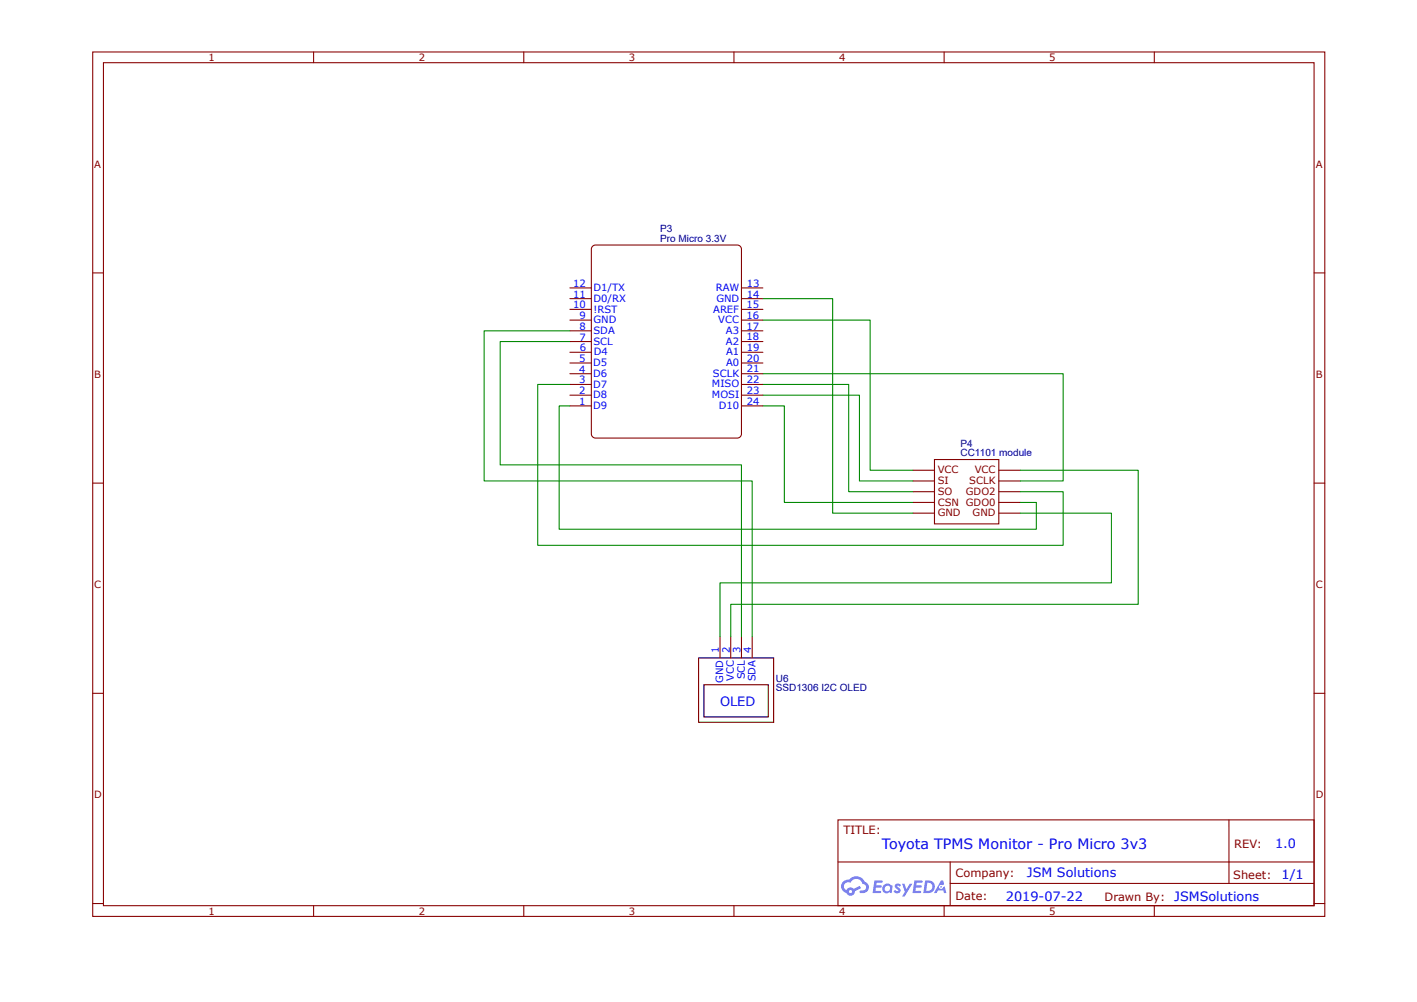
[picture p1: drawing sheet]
<svg xmlns="http://www.w3.org/2000/svg" width="297mm" height="210mm" viewBox="0 0 297 210" stroke-linecap="round" stroke-linejoin="round" font-family="sans-serif">
<g fill="none" stroke="#800" stroke-width=".23">
<path d="M19.5 10.9h258.5v181.4h-258.5zM21.7 13.2h254.1v176.8h-254.1zM65.8 10.9v2.3M109.9 10.9v2.3M154 10.9v2.3M198.1 10.9v2.3M242.2 10.9v2.3M19.5 57.3h2.2M275.8 57.3h2.2M19.5 101.4h2.2M275.8 101.4h2.2M19.5 145.5h2.2"/>
<path d="M275.8 145.5h2.2M175.8 172h100v18h-100zM257.9 172v13.4M19.5 189.6h2.2M65.8 190v2.3M109.9 190v2.3M154 190v2.3M175.9 180.9h99.8M198.1 190v2.3M199.4 185.4h76.3M199.4 180.9v9M242.2 190v2.3"/>
<path d="M275.8 189.6h2.2"/>
</g>
<g fill="#58f">
<path d="M188 185.5l.4-.1 .4 .1 .2 .2-.2 .4a.3 .3 0 0 0-.2-.3 .3 .3 0 0 0-.3 .1v.1a.75 .75 0 0 1 .6 .6 .75 .75 0 0 1-.2 .7l-.6 .1-.6-.3 .3-.4 .5 .3 .2-.2a.83 .83 0 0 1-.5-1.3z"/>
<path d="M189.3 185.4h.5l.4 1.2 .7-1.2h.5l-1.6 2.7h-.5l.6-1z"/>
<path d="M183.5 184.7l1.7 .1v.2l-.2 .2h-1l-.1 .6h.9l.3 .2-.3 .2h-1l-.1 .7h1l.1 .1v.3l-1.7 .1z"/>
<path d="M191.9 184.7l1.7 .1v.2l-.2 .2h-1.1v.6h.9l.2 .2-.2 .2h-1l-.1 .7h1l.1 .1v.3l-1.7 .1z"/>
<path d="M197.5 184.7h.4l.2 .8-.4 .2a.45 .45 0 0 0-.6 .2 .45 .45 0 0 0 .3 .6 .45 .45 0 0 0 .5-.4l.3-.1 .4 1.4h-.5l-.2-.6h-1.1l-.3 .6h-.5z"/>
<path d="M194.1 184.7l-.3 2.7h.8a1.34 1.34 0 0 0 1.6-1.4 1.34 1.34 0 0 0-1.6-1.3zM194.6 185.2a.91 .91 0 0 1 1 1 .91 .91 0 0 1-1.3 .7z"/>
<path d="M185.4 185.8a.98 .98 0 0 0 0 1.3 .98 .98 0 0 0 1.3 .1l.4 .2 .2-1.5-.4-.2a.97 .97 0 0 0-1.5 .1zM185.6 186.4a.6 .6 0 0 1 1.2 0 .6 .6 0 0 1-1.2 0z"/>
<path d="M176.9 185a1.39 1.39 0 0 0 .7 2.3 .92 .92 0 0 0 1.1 .6 .92 .92 0 0 0 .7-.9l1.3-.7-.3-.4-1.2 .6-.7-.3a.92 .92 0 0 0-.9 .6 .89 .89 0 0 1-.4-1.3 .89 .89 0 0 1 1.3-.3 1.35 1.35 0 0 1 1.3-.8 1.35 1.35 0 0 1 1.2 1.1 .73 .73 0 0 1 .7 .9 .73 .73 0 0 1-1 .4 .28 .28 0 0 0-.3 .3 .28 .28 0 0 0 .2 .3 1.26 1.26 0 0 0 1.6-.8 1.26 1.26 0 0 0-.8-1.6 2 2 0 0 0-3.3-.4l-.7 .1zM178.1 187.1a.35 .35 0 0 1 .7 0 .35 .35 0 0 1-.7 0z"/>
<circle cx="197.5" cy="186.1" r=".17"/>
</g>
<path d="M124.4 51.7l.6-.3h29.7a.9 .9 0 0 1 .9 .9v38.7a.9 .9 0 0 1-.9 .9h-29.7a.9 .9 0 0 1-.9-.9v-38.7z" fill="#fff"/>
<path d="M124.4 51.7l.6-.3h29.7a.9 .9 0 0 1 .9 .9v38.7a.9 .9 0 0 1-.9 .9h-29.7a.9 .9 0 0 1-.9-.9v-38.7zM191.6 98.7h4.5M196.1 96.4h13.5v13.5h-13.5zM209.6 98.7h4.5M191.6 100.9h4.5M191.6 103.2h4.5M191.6 105.4h4.5M191.6 107.7h4.5M209.6 100.9h4.5M209.6 103.2h4.5M209.6 105.4h4.5M209.6 107.7h4.5" fill="none" stroke="#800000" stroke-width=".23"/>
<g fill="none" stroke="#800" stroke-width=".23">
<path d="M119.6 78.4h4.5M119.6 76.2h4.5M119.6 73.9h4.5M119.6 71.7h4.5M119.6 69.4h4.5M119.6 67.2h4.5M119.6 64.9h4.5M119.6 62.7h4.5M119.6 60.4h4.5M155.6 78.4h4.5M155.6 76.2h4.5M155.6 73.9h4.5"/>
<path d="M155.6 71.7h4.5M155.6 69.4h4.5M155.6 67.2h4.5M155.6 64.9h4.5M155.6 62.7h4.5M155.6 60.4h4.5M119.6 85.2h4.5M119.6 82.9h4.5M119.6 80.7h4.5M155.6 85.2h4.5M155.6 82.9h4.5M155.6 80.7h4.5"/>
<path d="M151.1 133.5v4.5M153.3 133.5v4.5M155.6 133.5v4.5M157.8 133.5v4.5"/>
</g>
<path d="M146.6 138h15.7v13.5h-15.7zM147.7 143.7h13.5v6.7h-13.5z" fill="none" stroke="#000" stroke-width=".23"/>
<path d="M119.6 69.4h-18v31.5h56.2v32.6M119.6 71.7h-14.6v25.8h50.6v36M160.1 67.2h22.5v31.5h9M160.1 62.7h14.6v45h16.9M160.1 78.4h63v22.5h-9M119.6 80.7h-6.8v33.7h110.3v-11.2h-9M119.6 85.2h-2.3v25.8h100.2v-5.6h-3.4M160.1 82.9h20.2v18h11.3M160.1 80.7h18v22.5h13.5M160.1 85.2h4.5v20.2h27M214.1 98.7h24.7v28.1h-85.5v6.7M214.1 107.7h19.1v14.6h-82.1v11.2" fill="none" stroke="#080" stroke-width=".23"/>
<text font-size="3" fill="#00f" x="185.1" y="178.1">Toyota TPMS Monitor - Pro Micro 3v3</text>
<g font-size="2.7" fill="#00f">
<text x="151.1" y="148.2">OLED</text>
<text x="267.6" y="177.9">1.0</text>
<text x="215.5" y="184">JSM Solutions</text>
<text x="268.9" y="184.5">1/1</text>
<text x="211.1" y="189">2019-07-22</text>
<text x="246.4" y="189">JSMSolutions</text>
</g>
<g font-size="2.4" fill="#800">
<text x="177" y="174.9">TITLE:</text>
<text x="259" y="177.9">REV:</text>
<text x="200.5" y="184">Company:</text>
<text x="258.8" y="184.4">Sheet:</text>
<text x="200.5" y="188.9">Date:</text>
<text x="231.8" y="189">Drawn By:</text>
</g>
<g font-size="2.1" fill="#800">
<text x="43.8" y="12.8">1</text>
<text x="87.9" y="12.8">2</text>
<text x="132" y="12.8">3</text>
<text x="176.1" y="12.8">4</text>
<text x="220.2" y="12.8">5</text>
<text x="19.8" y="35.2">A</text>
<text x="276.1" y="35.2">A</text>
<text x="19.8" y="79.3">B</text>
<text x="276.1" y="79.3">B</text>
<text x="19.8" y="123.4">C</text>
<text x="276.1" y="123.4">C</text>
<text x="19.8" y="167.5">D</text>
<text x="276.1" y="167.5">D</text>
<text x="43.8" y="191.9">1</text>
<text x="87.9" y="191.9">2</text>
<text x="132" y="191.9">3</text>
<text x="176.1" y="191.9">4</text>
<text x="220.2" y="191.9">5</text>
</g>
<g font-size="2.1" fill="#000080">
<text x="138.6" y="50.7">Pro Micro 3.3V</text>
<text x="138.6" y="48.7">P3</text>
<text x="201.6" y="95.7">CC1101 module</text>
<text x="201.6" y="93.7">P4</text>
<text x="162.8" y="143">U6</text>
<text x="162.8" y="145">SSD1306 I2C OLED</text>
</g>
<g font-size="2.1" fill="#00f">
<text x="120.3" y="64.7">10</text>
<text x="120.3" y="62.4">11</text>
<text x="120.3" y="60.2">12</text>
<text x="124.5" y="65.6">!RST</text>
<text x="124.5" y="63.3">D0/RX</text>
<text x="124.5" y="61.1">D1/TX</text>
<text x="149.7" y="65.6">AREF</text>
<text x="150.2" y="61.1">RAW</text>
<text x="150.3" y="63.3">GND</text>
<text x="156.7" y="64.7">15</text>
<text x="156.7" y="60.2">13</text>
<text x="156.7" y="62.4">14</text>
<text x="121.6" y="71.4">7</text>
<text x="121.6" y="69.2">8</text>
<text x="121.6" y="66.9">9</text>
<text x="124.5" y="70.1">SDA</text>
<text x="124.5" y="67.8">GND</text>
<text x="150.7" y="67.8">VCC</text>
<text x="152.3" y="70.1">A3</text>
<text x="156.7" y="66.9">16</text>
<text x="156.7" y="69.2">17</text>
<text x="156.7" y="71.4">18</text>
<text x="121.6" y="76">5</text>
<text x="121.7" y="73.7">6</text>
<text x="124.5" y="76.9">D5</text>
<text x="124.5" y="72.3">SCL</text>
<text x="124.6" y="74.6">D4</text>
<text x="152.3" y="72.3">A2</text>
<text x="152.4" y="74.5">A1</text>
<text x="152.4" y="76.7">A0</text>
<text x="156.7" y="73.6">19</text>
<text x="156.7" y="75.8">20</text>
<text x="121.5" y="82.7">2</text>
<text x="121.5" y="80.4">3</text>
<text x="121.5" y="78.2">4</text>
<text x="124.5" y="83.6">D8</text>
<text x="124.5" y="81.3">D7</text>
<text x="124.5" y="79.1">D6</text>
<text x="149.4" y="81.2">MISO</text>
<text x="149.4" y="83.6">MOSI</text>
<text x="149.6" y="79">SCLK</text>
<text x="156.7" y="78.1">21</text>
<text x="156.7" y="80.3">22</text>
<text x="156.7" y="82.7">23</text>
<text x="121.5" y="84.9">1</text>
<text x="124.5" y="85.8">D9</text>
<text x="150.9" y="85.8">D10</text>
<text x="156.7" y="84.9">24</text>
<text x="150.9" y="136.9" transform="rotate(-90 150.9 136.9)">1</text>
<text x="153.1" y="136.9" transform="rotate(-90 153.1 136.9)">2</text>
<text x="155.4" y="136.9" transform="rotate(-90 155.4 136.9)">3</text>
<text x="157.6" y="136.9" transform="rotate(-90 157.6 136.9)">4</text>
<text x="151.8" y="143.3" transform="rotate(-90 151.8 143.3)">GND</text>
<text x="154" y="142.9" transform="rotate(-90 154 142.9)">VCC</text>
<text x="156.3" y="142.6" transform="rotate(-90 156.3 142.6)">SCL</text>
<text x="158.5" y="143" transform="rotate(-90 158.5 143)">SDA</text>
</g>
<g font-size="2.1" fill="#800000">
<text x="196.8" y="99.3">VCC</text>
<text x="196.8" y="101.6">SI</text>
<text x="203.4" y="101.6">SCLK</text>
<text x="204.6" y="99.3">VCC</text>
<text x="196.8" y="103.8">SO</text>
<text x="196.8" y="106.1">CSN GDO0</text>
<text x="202.7" y="103.8">GDO2</text>
<text x="196.8" y="108.3">GND</text>
<text x="204.1" y="108.3">GND</text>
</g>
</svg>
